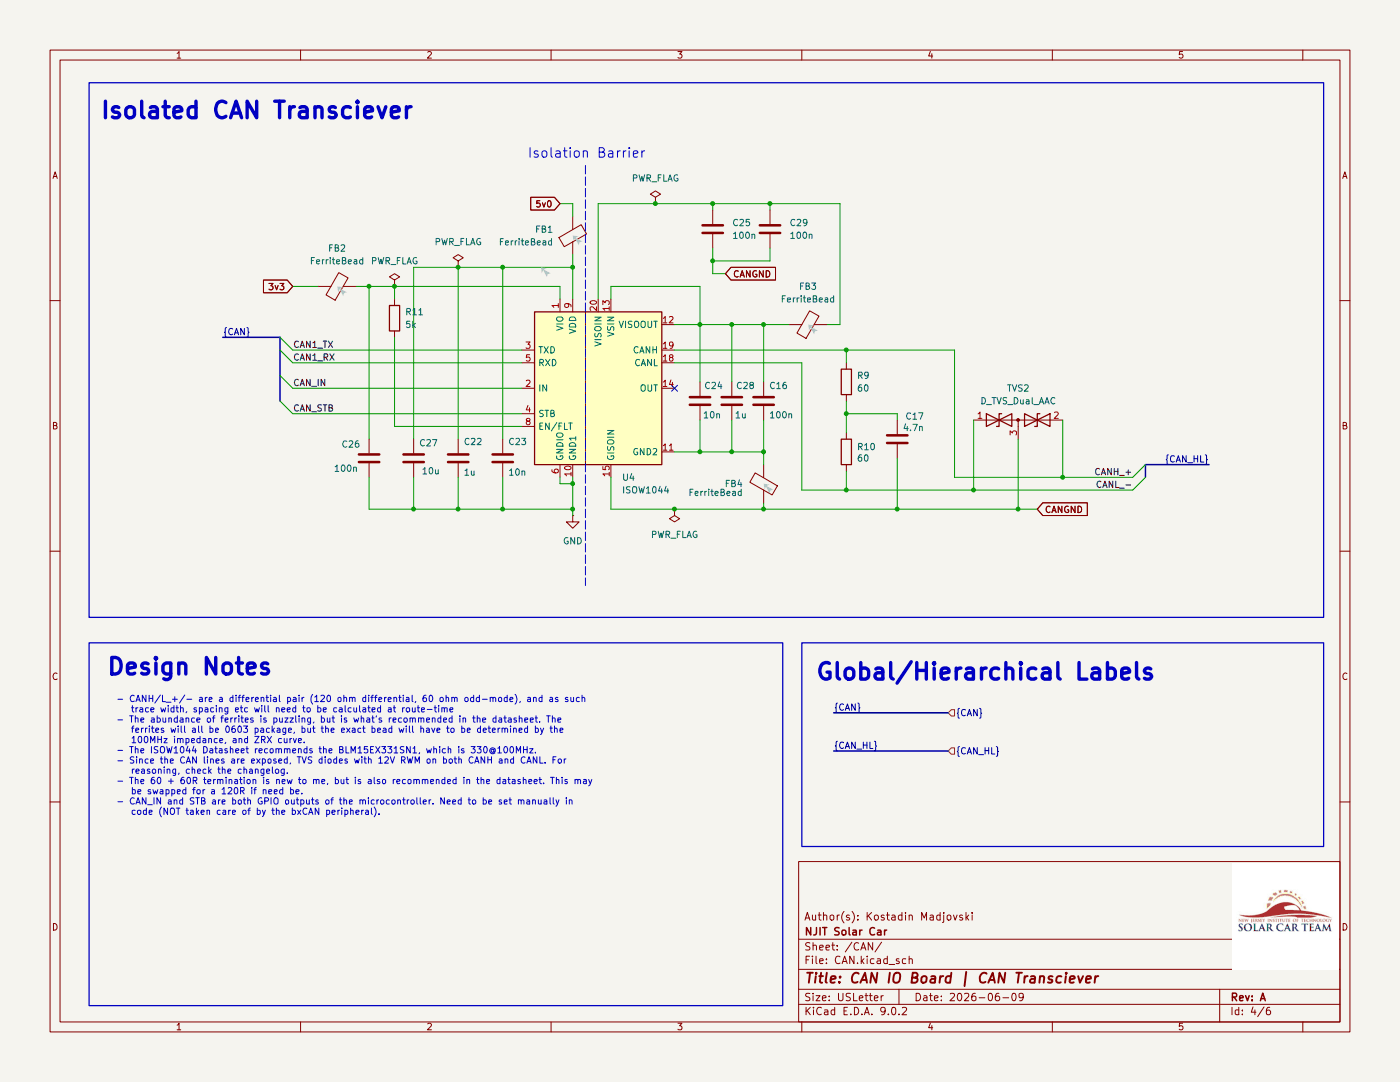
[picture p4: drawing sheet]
(kicad_sch
 (version 20250114)
 (generator "eeschema")
 (generator_version "9.0")
 (paper "USLetter")
 (title_block
  (title "CAN IO Board | CAN Transciever")
  (date "2026-06-09")
  (rev "A")
  (company "NJIT Solar Car")
  (comment 1 "Author(s): Kostadin Madjovski"))
 (lib_symbols
  (symbol "Device:C"
   (pin_numbers (hide yes))
   (pin_names
    (offset 0.254)) (exclude_from_sim no) (in_bom yes) (on_board yes)
   (property "Reference" "C" (at 0.635 2.54 0) (effects (font (size 1.27 1.27)) (justify left)))
   (property "Value" "C" (at 0.635 -2.54 0) (effects (font (size 1.27 1.27)) (justify left)))
   (property "Footprint" "" (at 0.9652 -3.81 0) (effects (font (size 1.27 1.27)) (hide yes)))
   (property "Datasheet" "~" (at 0 0 0) (effects (font (size 1.27 1.27)) (hide yes)))
   (property "Description" "Unpolarized capacitor" (at 0 0 0) (effects (font (size 1.27 1.27)) (hide yes)))
   (symbol "C_0_1"
    (polyline (pts (xy -2.032 0.762) (xy 2.032 0.762)) (stroke (width 0.508) (type default)) (fill (type none)))
    (polyline (pts (xy -2.032 -0.762) (xy 2.032 -0.762)) (stroke (width 0.508) (type default)) (fill (type none))))
   (symbol "C_1_1"
    (pin passive line (at 0 3.81 270) (length 2.794) (name "~" (effects (font (size 1.27 1.27)))) (number "1" (effects (font (size 1.27 1.27)))))
    (pin passive line (at 0 -3.81 90) (length 2.794) (name "~" (effects (font (size 1.27 1.27)))) (number "2" (effects (font (size 1.27 1.27))))))
   (embedded_fonts no))
  (symbol "Device:D_TVS_Dual_AAC"
   (pin_names
    (offset 1.016) (hide yes)) (exclude_from_sim no) (in_bom yes) (on_board yes)
   (property "Reference" "D" (at 0 4.445 0) (effects (font (size 1.27 1.27))))
   (property "Value" "D_TVS_Dual_AAC" (at 0 2.54 0) (effects (font (size 1.27 1.27))))
   (property "Footprint" "" (at -3.81 0 0) (effects (font (size 1.27 1.27)) (hide yes)))
   (property "Datasheet" "~" (at -3.81 0 0) (effects (font (size 1.27 1.27)) (hide yes)))
   (property "Description" "Bidirectional dual transient-voltage-suppression diode, center on pin 3" (at 0 0 0) (effects (font (size 1.27 1.27)) (hide yes)))
   (symbol "D_TVS_Dual_AAC_0_0"
    (polyline (pts (xy 0 -1.27) (xy 0 0)) (stroke (width 0) (type default)) (fill (type none))))
   (symbol "D_TVS_Dual_AAC_0_1"
    (polyline (pts (xy -6.35 1.27) (xy -1.27 -1.27) (xy -1.27 1.27) (xy -6.35 -1.27) (xy -6.35 1.27)) (stroke (width 0.254) (type default)) (fill (type none)))
    (polyline (pts (xy -6.35 0) (xy 6.35 0)) (stroke (width 0) (type default)) (fill (type none)))
    (polyline (pts (xy -3.302 1.27) (xy -3.81 1.27) (xy -3.81 -1.27) (xy -4.318 -1.27)) (stroke (width 0.254) (type default)) (fill (type none)))
    (circle (center 0 0) (radius 0.254) (stroke (width 0) (type default)) (fill (type outline)))
    (polyline (pts (xy 4.318 1.27) (xy 3.81 1.27) (xy 3.81 -1.27) (xy 3.302 -1.27)) (stroke (width 0.254) (type default)) (fill (type none)))
    (polyline (pts (xy 6.35 1.27) (xy 1.27 -1.27) (xy 1.27 1.27) (xy 6.35 -1.27) (xy 6.35 1.27)) (stroke (width 0.254) (type default)) (fill (type none))))
   (symbol "D_TVS_Dual_AAC_1_1"
    (pin passive line (at -8.89 0 0) (length 2.54) (name "A1" (effects (font (size 1.27 1.27)))) (number "1" (effects (font (size 1.27 1.27)))))
    (pin passive line (at 0 -3.81 90) (length 2.54) (name "common" (effects (font (size 1.27 1.27)))) (number "3" (effects (font (size 1.27 1.27)))))
    (pin passive line (at 8.89 0 180) (length 2.54) (name "A2" (effects (font (size 1.27 1.27)))) (number "2" (effects (font (size 1.27 1.27))))))
   (embedded_fonts no))
  (symbol "Device:FerriteBead"
   (pin_numbers (hide yes))
   (pin_names
    (offset 0)) (exclude_from_sim no) (in_bom yes) (on_board yes)
   (property "Reference" "FB" (at -3.81 0.635 90) (effects (font (size 1.27 1.27))))
   (property "Value" "FerriteBead" (at 3.81 0 90) (effects (font (size 1.27 1.27))))
   (property "Footprint" "" (at -1.778 0 90) (effects (font (size 1.27 1.27)) (hide yes)))
   (property "Datasheet" "~" (at 0 0 0) (effects (font (size 1.27 1.27)) (hide yes)))
   (property "Description" "Ferrite bead" (at 0 0 0) (effects (font (size 1.27 1.27)) (hide yes)))
   (symbol "FerriteBead_0_1"
    (polyline (pts (xy -2.7686 0.4064) (xy -1.7018 2.2606) (xy 2.7686 -0.3048) (xy 1.6764 -2.159) (xy -2.7686 0.4064)) (stroke (width 0) (type default)) (fill (type none)))
    (polyline (pts (xy 0 1.27) (xy 0 1.2954)) (stroke (width 0) (type default)) (fill (type none)))
    (polyline (pts (xy 0 -1.27) (xy 0 -1.2192)) (stroke (width 0) (type default)) (fill (type none))))
   (symbol "FerriteBead_1_1"
    (pin passive line (at 0 3.81 270) (length 2.54) (name "~" (effects (font (size 1.27 1.27)))) (number "1" (effects (font (size 1.27 1.27)))))
    (pin passive line (at 0 -3.81 90) (length 2.54) (name "~" (effects (font (size 1.27 1.27)))) (number "2" (effects (font (size 1.27 1.27))))))
   (embedded_fonts no))
  (symbol "Device:R"
   (pin_numbers (hide yes))
   (pin_names
    (offset 0)) (exclude_from_sim no) (in_bom yes) (on_board yes)
   (property "Reference" "R" (at 2.032 0 90) (effects (font (size 1.27 1.27))))
   (property "Value" "R" (at 0 0 90) (effects (font (size 1.27 1.27))))
   (property "Footprint" "" (at -1.778 0 90) (effects (font (size 1.27 1.27)) (hide yes)))
   (property "Datasheet" "~" (at 0 0 0) (effects (font (size 1.27 1.27)) (hide yes)))
   (property "Description" "Resistor" (at 0 0 0) (effects (font (size 1.27 1.27)) (hide yes)))
   (symbol "R_0_1"
    (rectangle (start -1.016 -2.54) (end 1.016 2.54) (stroke (width 0.254) (type default)) (fill (type none))))
   (symbol "R_1_1"
    (pin passive line (at 0 3.81 270) (length 1.27) (name "~" (effects (font (size 1.27 1.27)))) (number "1" (effects (font (size 1.27 1.27)))))
    (pin passive line (at 0 -3.81 90) (length 1.27) (name "~" (effects (font (size 1.27 1.27)))) (number "2" (effects (font (size 1.27 1.27))))))
   (embedded_fonts no))
  (symbol "Interface_CAN_LIN:ISOW1044" (exclude_from_sim no) (in_bom yes) (on_board yes)
   (property "Reference" "U" (at -12.7 16.51 0) (effects (font (size 1.27 1.27))))
   (property "Value" "ISOW1044" (at 13.97 16.51 0) (effects (font (size 1.27 1.27))))
   (property "Footprint" "Package_SO:SOIC-20W_7.5x12.8mm_P1.27mm" (at 0 -29.21 0) (effects (font (size 1.27 1.27)) (hide yes)))
   (property "Datasheet" "https://www.ti.com/lit/ds/symlink/isow1044.pdf" (at 0 30.48 0) (effects (font (size 1.27 1.27)) (hide yes)))
   (property "Description" "Isolated CAN FD Transceiver, Integrated DC-DC Converter, 5Mbps, Reinforced Isolation,  SOIC-20W" (at 0 0 0) (effects (font (size 1.27 1.27)) (hide yes)))
   (symbol "ISOW1044_0_1"
    (rectangle (start -12.7 15.24) (end 12.7 -15.24) (stroke (width 0.254) (type default)) (fill (type background))))
   (symbol "ISOW1044_1_1"
    (polyline (pts (xy -2.54 15.24) (xy -2.54 -15.24)) (stroke (width 0) (type dash)) (fill (type none)))
    (pin input line (at -15.24 7.62 0) (length 2.54) (name "TXD" (effects (font (size 1.27 1.27)))) (number "3" (effects (font (size 1.27 1.27)))))
    (pin output line (at -15.24 5.08 0) (length 2.54) (name "RXD" (effects (font (size 1.27 1.27)))) (number "5" (effects (font (size 1.27 1.27)))))
    (pin input line (at -15.24 0 0) (length 2.54) (name "IN" (effects (font (size 1.27 1.27)))) (number "2" (effects (font (size 1.27 1.27)))))
    (pin input line (at -15.24 -5.08 0) (length 2.54) (name "STB" (effects (font (size 1.27 1.27)))) (number "4" (effects (font (size 1.27 1.27)))))
    (pin input line (at -15.24 -7.62 0) (length 2.54) (name "EN/FLT" (effects (font (size 1.27 1.27)))) (number "8" (effects (font (size 1.27 1.27)))))
    (pin no_connect line (at -12.7 -10.16 0) (length 2.54) (hide yes) (name "NC" (effects (font (size 1.27 1.27)))) (number "7" (effects (font (size 1.27 1.27)))))
    (pin power_in line (at -7.62 17.78 270) (length 2.54) (name "VIO" (effects (font (size 1.27 1.27)))) (number "1" (effects (font (size 1.27 1.27)))))
    (pin power_in line (at -7.62 -17.78 90) (length 2.54) (name "GNDIO" (effects (font (size 1.27 1.27)))) (number "6" (effects (font (size 1.27 1.27)))))
    (pin power_in line (at -5.08 17.78 270) (length 2.54) (name "VDD" (effects (font (size 1.27 1.27)))) (number "9" (effects (font (size 1.27 1.27)))))
    (pin power_in line (at -5.08 -17.78 90) (length 2.54) (name "GND1" (effects (font (size 1.27 1.27)))) (number "10" (effects (font (size 1.27 1.27)))))
    (pin power_in line (at 0 17.78 270) (length 2.54) (name "VISOIN" (effects (font (size 1.27 1.27)))) (number "20" (effects (font (size 1.27 1.27)))))
    (pin power_in line (at 2.54 17.78 270) (length 2.54) (name "VSIN" (effects (font (size 1.27 1.27)))) (number "13" (effects (font (size 1.27 1.27)))))
    (pin power_in line (at 2.54 -17.78 90) (length 2.54) (name "GISOIN" (effects (font (size 1.27 1.27)))) (number "15" (effects (font (size 1.27 1.27)))))
    (pin passive line (at 2.54 -17.78 90) (length 2.54) (hide yes) (name "GISOIN" (effects (font (size 1.27 1.27)))) (number "16" (effects (font (size 1.27 1.27)))))
    (pin passive line (at 2.54 -17.78 90) (length 2.54) (hide yes) (name "GISOIN" (effects (font (size 1.27 1.27)))) (number "17" (effects (font (size 1.27 1.27)))))
    (pin power_out line (at 15.24 12.7 180) (length 2.54) (name "VISOOUT" (effects (font (size 1.27 1.27)))) (number "12" (effects (font (size 1.27 1.27)))))
    (pin bidirectional line (at 15.24 7.62 180) (length 2.54) (name "CANH" (effects (font (size 1.27 1.27)))) (number "19" (effects (font (size 1.27 1.27)))))
    (pin bidirectional line (at 15.24 5.08 180) (length 2.54) (name "CANL" (effects (font (size 1.27 1.27)))) (number "18" (effects (font (size 1.27 1.27)))))
    (pin output line (at 15.24 0 180) (length 2.54) (name "OUT" (effects (font (size 1.27 1.27)))) (number "14" (effects (font (size 1.27 1.27)))))
    (pin power_out line (at 15.24 -12.7 180) (length 2.54) (name "GND2" (effects (font (size 1.27 1.27)))) (number "11" (effects (font (size 1.27 1.27))))))
   (embedded_fonts no))
  (symbol "power:GND"
   (power)
   (pin_numbers (hide yes))
   (pin_names
    (offset 0) (hide yes)) (exclude_from_sim no) (in_bom yes) (on_board yes)
   (property "Reference" "#PWR" (at 0 -6.35 0) (effects (font (size 1.27 1.27)) (hide yes)))
   (property "Value" "GND" (at 0 -3.81 0) (effects (font (size 1.27 1.27))))
   (property "Footprint" "" (at 0 0 0) (effects (font (size 1.27 1.27)) (hide yes)))
   (property "Datasheet" "" (at 0 0 0) (effects (font (size 1.27 1.27)) (hide yes)))
   (property "Description" "Power symbol creates a global label with name \"GND\" , ground" (at 0 0 0) (effects (font (size 1.27 1.27)) (hide yes)))
   (symbol "GND_0_1"
    (polyline (pts (xy 0 0) (xy 0 -1.27) (xy 1.27 -1.27) (xy 0 -2.54) (xy -1.27 -1.27) (xy 0 -1.27)) (stroke (width 0) (type default)) (fill (type none))))
   (symbol "GND_1_1"
    (pin power_in line (at 0 0 270) (length 0) (name "~" (effects (font (size 1.27 1.27)))) (number "1" (effects (font (size 1.27 1.27))))))
   (embedded_fonts no))
  (symbol "power:PWR_FLAG"
   (power)
   (pin_numbers (hide yes))
   (pin_names
    (offset 0) (hide yes)) (exclude_from_sim no) (in_bom yes) (on_board yes)
   (property "Reference" "#FLG" (at 0 1.905 0) (effects (font (size 1.27 1.27)) (hide yes)))
   (property "Value" "PWR_FLAG" (at 0 3.81 0) (effects (font (size 1.27 1.27))))
   (property "Footprint" "" (at 0 0 0) (effects (font (size 1.27 1.27)) (hide yes)))
   (property "Datasheet" "~" (at 0 0 0) (effects (font (size 1.27 1.27)) (hide yes)))
   (property "Description" "Special symbol for telling ERC where power comes from" (at 0 0 0) (effects (font (size 1.27 1.27)) (hide yes)))
   (symbol "PWR_FLAG_0_0"
    (pin power_out line (at 0 0 90) (length 0) (name "~" (effects (font (size 1.27 1.27)))) (number "1" (effects (font (size 1.27 1.27))))))
   (symbol "PWR_FLAG_0_1"
    (polyline (pts (xy 0 0) (xy 0 1.27) (xy -1.016 1.905) (xy 0 2.54) (xy 1.016 1.905) (xy 0 1.27)) (stroke (width 0) (type default)) (fill (type none))))
   (embedded_fonts no)))
 (rectangle
  (start 17.78 16.51)
  (end 264.16 123.19)
  (stroke (width 0.254) (type solid))
  (fill (type none)))
 (rectangle
  (start 17.78 128.27)
  (end 156.21 200.66)
  (stroke (width 0.254) (type solid))
  (fill (type none)))
 (rectangle
  (start 160.02 128.27)
  (end 264.16 168.91)
  (stroke (width 0.254) (type solid))
  (fill (type none)))
 (text "- CANH/L_+/- are a differential pair (120 ohm differential, 60 ohm odd-mode), and as such\n   trace width, spacing etc will need to be calculated at route-time\n- The abundance of ferrites is puzzling, but is what's recommended in the datasheet. The\n   ferrites will all be 0603 package, but the exact bead will have to be determined by the\n   100MHz impedance, and ZRX curve.\n- The ISOW1044 Datasheet recommends the BLM15EX331SN1, which is 330@100MHz.\n- Since the CAN lines are exposed, TVS diodes with 12V RWM on both CANH and CANL. For\n   reasoning, check the changelog.\n- The 60 + 60R termination is new to me, but is also recommended in the datasheet. This may\n   be swapped for a 120R if need be.\n- CAN_IN and STB are both GPIO outputs of the microcontroller. Need to be set manually in\n   code (NOT taken care of by the bxCAN peripheral)."
  (exclude_from_sim no)
  (at 23.114 138.938 0)
  (effects (font (size 1.27 1.27)) (justify left top)))
 (text "Design Notes"
  (exclude_from_sim no)
  (at 21.082 131.318 0)
  (effects (font (size 3.302 3.302) (thickness 0.6604)
    (bold yes)) (justify left top)))
 (text "Isolated CAN Transciever"
  (exclude_from_sim no)
  (at 19.812 20.32 0)
  (effects (font (size 3.302 3.302) (thickness 0.6604)
    (bold yes)) (justify left top)))
 (text "Global/Hierarchical Labels"
  (exclude_from_sim no)
  (at 162.56 132.334 0)
  (effects (font (size 3.302 3.302) (thickness 0.6604)
    (bold yes)) (justify left top)))
 (text "Isolation Barrier"
  (exclude_from_sim no)
  (at 117.094 30.734 0)
  (effects (font (size 1.905 1.905))))
 (junction
  (at 139.7 64.77)
  (diameter 0)
  (color 0 0 0 0))
 (junction
  (at 152.4 90.17)
  (diameter 0)
  (color 0 0 0 0))
 (junction
  (at 168.91 69.85)
  (diameter 0)
  (color 0 0 0 0))
 (junction
  (at 146.05 90.17)
  (diameter 0)
  (color 0 0 0 0))
 (junction
  (at 73.66 57.15)
  (diameter 0)
  (color 0 0 0 0))
 (junction
  (at 142.24 40.64)
  (diameter 0)
  (color 0 0 0 0))
 (junction
  (at 134.62 101.6)
  (diameter 0)
  (color 0 0 0 0))
 (junction
  (at 78.74 57.15)
  (diameter 0)
  (color 0 0 0 0))
 (junction
  (at 100.33 53.34)
  (diameter 0)
  (color 0 0 0 0))
 (junction
  (at 139.7 90.17)
  (diameter 0)
  (color 0 0 0 0))
 (junction
  (at 114.3 53.34)
  (diameter 0)
  (color 0 0 0 0))
 (junction
  (at 179.07 101.6)
  (diameter 0)
  (color 0 0 0 0))
 (junction
  (at 114.3 96.52)
  (diameter 0)
  (color 0 0 0 0))
 (junction
  (at 194.31 97.79)
  (diameter 0)
  (color 0 0 0 0))
 (junction
  (at 152.4 101.6)
  (diameter 0)
  (color 0 0 0 0))
 (junction
  (at 203.2 101.6)
  (diameter 0)
  (color 0 0 0 0))
 (junction
  (at 100.33 101.6)
  (diameter 0)
  (color 0 0 0 0))
 (junction
  (at 153.67 40.64)
  (diameter 0)
  (color 0 0 0 0))
 (junction
  (at 91.44 53.34)
  (diameter 0)
  (color 0 0 0 0))
 (junction
  (at 168.91 82.55)
  (diameter 0)
  (color 0 0 0 0))
 (junction
  (at 82.55 101.6)
  (diameter 0)
  (color 0 0 0 0))
 (junction
  (at 146.05 64.77)
  (diameter 0)
  (color 0 0 0 0))
 (junction
  (at 152.4 64.77)
  (diameter 0)
  (color 0 0 0 0))
 (junction
  (at 130.81 40.64)
  (diameter 0)
  (color 0 0 0 0))
 (junction
  (at 114.3 101.6)
  (diameter 0)
  (color 0 0 0 0))
 (junction
  (at 91.44 101.6)
  (diameter 0)
  (color 0 0 0 0))
 (junction
  (at 142.24 52.07)
  (diameter 0)
  (color 0 0 0 0))
 (junction
  (at 212.09 95.25)
  (diameter 0)
  (color 0 0 0 0))
 (junction
  (at 168.91 97.79)
  (diameter 0)
  (color 0 0 0 0))
 (no_connect
  (at 134.62 77.47))
 (bus_entry
  (at 58.42 72.39)
  (size -2.54 -2.54)
  (stroke (width 0) (type default)))
 (bus_entry
  (at 58.42 82.55)
  (size -2.54 -2.54)
  (stroke (width 0) (type default)))
 (bus_entry
  (at 226.06 97.79)
  (size 2.54 -2.54)
  (stroke (width 0) (type default)))
 (bus_entry
  (at 58.42 69.85)
  (size -2.54 -2.54)
  (stroke (width 0) (type default)))
 (bus_entry
  (at 226.06 95.25)
  (size 2.54 -2.54)
  (stroke (width 0) (type default)))
 (bus_entry
  (at 58.42 77.47)
  (size -2.54 -2.54)
  (stroke (width 0) (type default)))
 (wire
  (pts (xy 160.02 97.79) (xy 168.91 97.79))
  (stroke (width 0) (type default)))
 (wire
  (pts (xy 114.3 50.8) (xy 114.3 53.34))
  (stroke (width 0) (type default)))
 (wire
  (pts (xy 100.33 53.34) (xy 114.3 53.34))
  (stroke (width 0) (type default)))
 (wire
  (pts (xy 114.3 40.64) (xy 114.3 43.18))
  (stroke (width 0) (type default)))
 (wire
  (pts (xy 91.44 53.34) (xy 82.55 53.34))
  (stroke (width 0) (type default)))
 (wire
  (pts (xy 121.92 95.25) (xy 121.92 101.6))
  (stroke (width 0) (type default)))
 (wire
  (pts (xy 165.1 64.77) (xy 167.64 64.77))
  (stroke (width 0) (type default)))
 (wire
  (pts (xy 78.74 57.15) (xy 78.74 59.69))
  (stroke (width 0) (type default)))
 (wire
  (pts (xy 100.33 101.6) (xy 114.3 101.6))
  (stroke (width 0) (type default)))
 (wire
  (pts (xy 167.64 64.77) (xy 167.64 40.64))
  (stroke (width 0) (type default)))
 (polyline
  (pts (xy 116.84 33.02) (xy 116.84 116.84))
  (stroke (width 0) (type dash)))
 (wire
  (pts (xy 58.42 82.55) (xy 104.14 82.55))
  (stroke (width 0) (type default)))
 (wire
  (pts (xy 104.14 69.85) (xy 58.42 69.85))
  (stroke (width 0) (type default)))
 (wire
  (pts (xy 152.4 83.82) (xy 152.4 90.17))
  (stroke (width 0) (type default)))
 (wire
  (pts (xy 100.33 95.25) (xy 100.33 101.6))
  (stroke (width 0) (type default)))
 (wire
  (pts (xy 111.76 57.15) (xy 111.76 59.69))
  (stroke (width 0) (type default)))
 (wire
  (pts (xy 146.05 64.77) (xy 146.05 76.2))
  (stroke (width 0) (type default)))
 (bus
  (pts (xy 228.6 92.71) (xy 241.3 92.71))
  (stroke (width 0) (type default)))
 (wire
  (pts (xy 73.66 87.63) (xy 73.66 57.15))
  (stroke (width 0) (type default)))
 (wire
  (pts (xy 82.55 53.34) (xy 82.55 87.63))
  (stroke (width 0) (type default)))
 (wire
  (pts (xy 168.91 97.79) (xy 194.31 97.79))
  (stroke (width 0) (type default)))
 (wire
  (pts (xy 91.44 95.25) (xy 91.44 101.6))
  (stroke (width 0) (type default)))
 (wire
  (pts (xy 114.3 101.6) (xy 114.3 102.87))
  (stroke (width 0) (type default)))
 (wire
  (pts (xy 111.76 40.64) (xy 114.3 40.64))
  (stroke (width 0) (type default)))
 (wire
  (pts (xy 142.24 54.61) (xy 144.78 54.61))
  (stroke (width 0) (type default)))
 (wire
  (pts (xy 146.05 83.82) (xy 146.05 90.17))
  (stroke (width 0) (type default)))
 (wire
  (pts (xy 130.81 40.64) (xy 142.24 40.64))
  (stroke (width 0) (type default)))
 (wire
  (pts (xy 152.4 90.17) (xy 152.4 92.71))
  (stroke (width 0) (type default)))
 (wire
  (pts (xy 160.02 72.39) (xy 160.02 97.79))
  (stroke (width 0) (type default)))
 (wire
  (pts (xy 58.42 77.47) (xy 104.14 77.47))
  (stroke (width 0) (type default)))
 (wire
  (pts (xy 179.07 101.6) (xy 203.2 101.6))
  (stroke (width 0) (type default)))
 (wire
  (pts (xy 152.4 101.6) (xy 179.07 101.6))
  (stroke (width 0) (type default)))
 (wire
  (pts (xy 100.33 53.34) (xy 91.44 53.34))
  (stroke (width 0) (type default)))
 (wire
  (pts (xy 73.66 57.15) (xy 78.74 57.15))
  (stroke (width 0) (type default)))
 (wire
  (pts (xy 73.66 101.6) (xy 82.55 101.6))
  (stroke (width 0) (type default)))
 (wire
  (pts (xy 179.07 82.55) (xy 179.07 83.82))
  (stroke (width 0) (type default)))
 (bus
  (pts (xy 55.88 74.93) (xy 55.88 80.01))
  (stroke (width 0) (type default)))
 (wire
  (pts (xy 121.92 57.15) (xy 139.7 57.15))
  (stroke (width 0) (type default)))
 (wire
  (pts (xy 78.74 57.15) (xy 111.76 57.15))
  (stroke (width 0) (type default)))
 (wire
  (pts (xy 139.7 57.15) (xy 139.7 64.77))
  (stroke (width 0) (type default)))
 (wire
  (pts (xy 139.7 83.82) (xy 139.7 90.17))
  (stroke (width 0) (type default)))
 (wire
  (pts (xy 58.42 57.15) (xy 63.5 57.15))
  (stroke (width 0) (type default)))
 (wire
  (pts (xy 212.09 83.82) (xy 212.09 95.25))
  (stroke (width 0) (type default)))
 (wire
  (pts (xy 134.62 69.85) (xy 168.91 69.85))
  (stroke (width 0) (type default)))
 (wire
  (pts (xy 168.91 80.01) (xy 168.91 82.55))
  (stroke (width 0) (type default)))
 (wire
  (pts (xy 71.12 57.15) (xy 73.66 57.15))
  (stroke (width 0) (type default)))
 (bus
  (pts (xy 228.6 95.25) (xy 228.6 92.71))
  (stroke (width 0) (type default)))
 (wire
  (pts (xy 58.42 72.39) (xy 104.14 72.39))
  (stroke (width 0) (type default)))
 (wire
  (pts (xy 73.66 95.25) (xy 73.66 101.6))
  (stroke (width 0) (type default)))
 (wire
  (pts (xy 153.67 40.64) (xy 153.67 41.91))
  (stroke (width 0) (type default)))
 (wire
  (pts (xy 146.05 90.17) (xy 152.4 90.17))
  (stroke (width 0) (type default)))
 (wire
  (pts (xy 212.09 95.25) (xy 226.06 95.25))
  (stroke (width 0) (type default)))
 (wire
  (pts (xy 203.2 101.6) (xy 207.01 101.6))
  (stroke (width 0) (type default)))
 (wire
  (pts (xy 82.55 101.6) (xy 91.44 101.6))
  (stroke (width 0) (type default)))
 (wire
  (pts (xy 114.3 53.34) (xy 114.3 59.69))
  (stroke (width 0) (type default)))
 (wire
  (pts (xy 91.44 53.34) (xy 91.44 87.63))
  (stroke (width 0) (type default)))
 (wire
  (pts (xy 190.5 69.85) (xy 190.5 95.25))
  (stroke (width 0) (type default)))
 (wire
  (pts (xy 167.64 40.64) (xy 153.67 40.64))
  (stroke (width 0) (type default)))
 (bus
  (pts (xy 44.45 67.31) (xy 55.88 67.31))
  (stroke (width 0) (type default)))
 (wire
  (pts (xy 190.5 95.25) (xy 212.09 95.25))
  (stroke (width 0) (type default)))
 (wire
  (pts (xy 114.3 96.52) (xy 114.3 101.6))
  (stroke (width 0) (type default)))
 (wire
  (pts (xy 142.24 49.53) (xy 142.24 52.07))
  (stroke (width 0) (type default)))
 (wire
  (pts (xy 119.38 59.69) (xy 119.38 40.64))
  (stroke (width 0) (type default)))
 (bus
  (pts (xy 55.88 69.85) (xy 55.88 74.93))
  (stroke (width 0) (type default)))
 (wire
  (pts (xy 142.24 52.07) (xy 153.67 52.07))
  (stroke (width 0) (type default)))
 (wire
  (pts (xy 134.62 101.6) (xy 152.4 101.6))
  (stroke (width 0) (type default)))
 (bus
  (pts (xy 166.37 142.24) (xy 189.23 142.24))
  (stroke (width 0) (type default)))
 (wire
  (pts (xy 203.2 87.63) (xy 203.2 101.6))
  (stroke (width 0) (type default)))
 (wire
  (pts (xy 168.91 86.36) (xy 168.91 82.55))
  (stroke (width 0) (type default)))
 (wire
  (pts (xy 168.91 97.79) (xy 168.91 93.98))
  (stroke (width 0) (type default)))
 (wire
  (pts (xy 114.3 96.52) (xy 111.76 96.52))
  (stroke (width 0) (type default)))
 (wire
  (pts (xy 146.05 90.17) (xy 139.7 90.17))
  (stroke (width 0) (type default)))
 (wire
  (pts (xy 82.55 95.25) (xy 82.55 101.6))
  (stroke (width 0) (type default)))
 (wire
  (pts (xy 153.67 52.07) (xy 153.67 49.53))
  (stroke (width 0) (type default)))
 (wire
  (pts (xy 139.7 64.77) (xy 139.7 76.2))
  (stroke (width 0) (type default)))
 (wire
  (pts (xy 168.91 69.85) (xy 190.5 69.85))
  (stroke (width 0) (type default)))
 (wire
  (pts (xy 179.07 91.44) (xy 179.07 101.6))
  (stroke (width 0) (type default)))
 (wire
  (pts (xy 194.31 83.82) (xy 194.31 97.79))
  (stroke (width 0) (type default)))
 (wire
  (pts (xy 119.38 40.64) (xy 130.81 40.64))
  (stroke (width 0) (type default)))
 (bus
  (pts (xy 166.37 149.86) (xy 189.23 149.86))
  (stroke (width 0) (type default)))
 (wire
  (pts (xy 142.24 41.91) (xy 142.24 40.64))
  (stroke (width 0) (type default)))
 (wire
  (pts (xy 114.3 95.25) (xy 114.3 96.52))
  (stroke (width 0) (type default)))
 (wire
  (pts (xy 139.7 64.77) (xy 146.05 64.77))
  (stroke (width 0) (type default)))
 (wire
  (pts (xy 111.76 96.52) (xy 111.76 95.25))
  (stroke (width 0) (type default)))
 (wire
  (pts (xy 134.62 64.77) (xy 139.7 64.77))
  (stroke (width 0) (type default)))
 (wire
  (pts (xy 142.24 52.07) (xy 142.24 54.61))
  (stroke (width 0) (type default)))
 (bus
  (pts (xy 55.88 69.85) (xy 55.88 67.31))
  (stroke (width 0) (type default)))
 (wire
  (pts (xy 121.92 101.6) (xy 134.62 101.6))
  (stroke (width 0) (type default)))
 (wire
  (pts (xy 194.31 97.79) (xy 226.06 97.79))
  (stroke (width 0) (type default)))
 (wire
  (pts (xy 78.74 67.31) (xy 78.74 85.09))
  (stroke (width 0) (type default)))
 (wire
  (pts (xy 121.92 59.69) (xy 121.92 57.15))
  (stroke (width 0) (type default)))
 (wire
  (pts (xy 168.91 82.55) (xy 179.07 82.55))
  (stroke (width 0) (type default)))
 (wire
  (pts (xy 152.4 64.77) (xy 157.48 64.77))
  (stroke (width 0) (type default)))
 (wire
  (pts (xy 91.44 101.6) (xy 100.33 101.6))
  (stroke (width 0) (type default)))
 (wire
  (pts (xy 134.62 90.17) (xy 139.7 90.17))
  (stroke (width 0) (type default)))
 (wire
  (pts (xy 134.62 72.39) (xy 160.02 72.39))
  (stroke (width 0) (type default)))
 (wire
  (pts (xy 142.24 40.64) (xy 153.67 40.64))
  (stroke (width 0) (type default)))
 (wire
  (pts (xy 100.33 53.34) (xy 100.33 87.63))
  (stroke (width 0) (type default)))
 (wire
  (pts (xy 168.91 69.85) (xy 168.91 72.39))
  (stroke (width 0) (type default)))
 (wire
  (pts (xy 152.4 64.77) (xy 152.4 76.2))
  (stroke (width 0) (type default)))
 (wire
  (pts (xy 78.74 85.09) (xy 104.14 85.09))
  (stroke (width 0) (type default)))
 (wire
  (pts (xy 146.05 64.77) (xy 152.4 64.77))
  (stroke (width 0) (type default)))
 (wire
  (pts (xy 152.4 100.33) (xy 152.4 101.6))
  (stroke (width 0) (type default)))
 (image
  (at 256.54 182.88)
  (scale 0.646246)
  (data))
 (label "CAN_STB"
  (at 58.42 82.55 0)
  (effects (font (size 1.27 1.27)) (justify left bottom)))
 (label "CAN1_TX"
  (at 58.42 69.85 0)
  (effects (font (size 1.27 1.27)) (justify left bottom)))
 (label "{CAN_HL}"
  (at 241.3 92.71 180)
  (effects (font (size 1.27 1.27)) (justify right bottom)))
 (label "{CAN}"
  (at 44.45 67.31 0)
  (effects (font (size 1.27 1.27)) (justify left bottom)))
 (label "{CAN_HL}"
  (at 166.37 149.86 0)
  (effects (font (size 1.27 1.27)) (justify left bottom)))
 (label "CAN_IN"
  (at 58.42 77.47 0)
  (effects (font (size 1.27 1.27)) (justify left bottom)))
 (label "CAN1_RX"
  (at 58.42 72.39 0)
  (effects (font (size 1.27 1.27)) (justify left bottom)))
 (label "CANH_+"
  (at 226.06 95.25 180)
  (effects (font (size 1.27 1.27)) (justify right bottom)))
 (label "CANL_-"
  (at 226.06 97.79 180)
  (effects (font (size 1.27 1.27)) (justify right bottom)))
 (label "{CAN}"
  (at 166.37 142.24 0)
  (effects (font (size 1.27 1.27)) (justify left bottom)))
 (global_label "CANGND"
  (shape input)
  (at 144.78 54.61 0)
  (fields_autoplaced yes)
  (effects (font (size 1.27 1.27)) (justify left))
  (property "Intersheetrefs" "${INTERSHEET_REFS}" (at 155.3248 54.61 0) (effects (font (size 1.27 1.27)) (justify left) (hide yes))))
 (global_label "5v0"
  (shape input)
  (at 111.76 40.64 180)
  (fields_autoplaced yes)
  (effects (font (size 1.27 1.27)) (justify right))
  (property "Intersheetrefs" "${INTERSHEET_REFS}" (at 105.3882 40.64 0) (effects (font (size 1.27 1.27)) (justify right) (hide yes))))
 (global_label "3v3"
  (shape input)
  (at 58.42 57.15 180)
  (fields_autoplaced yes)
  (effects (font (size 1.27 1.27)) (justify right))
  (property "Intersheetrefs" "${INTERSHEET_REFS}" (at 52.0482 57.15 0) (effects (font (size 1.27 1.27)) (justify right) (hide yes))))
 (global_label "CANGND"
  (shape input)
  (at 207.01 101.6 0)
  (fields_autoplaced yes)
  (effects (font (size 1.27 1.27)) (justify left))
  (property "Intersheetrefs" "${INTERSHEET_REFS}" (at 217.5548 101.6 0) (effects (font (size 1.27 1.27)) (justify left) (hide yes))))
 (hierarchical_label "{CAN_HL}"
  (shape input)
  (at 189.23 149.86 0)
  (effects (font (size 1.27 1.27)) (justify left)))
 (hierarchical_label "{CAN}"
  (shape input)
  (at 189.23 142.24 0)
  (effects (font (size 1.27 1.27)) (justify left)))
 (symbol
  (lib_id "power:PWR_FLAG")
  (at 91.44 53.34 0)
  (unit 1)
  (exclude_from_sim no)
  (in_bom yes)
  (on_board yes)
  (dnp no)
  (fields_autoplaced yes)
  (property "Reference" "#FLG05" (at 91.44 51.435 0) (effects (font (size 1.27 1.27)) (hide yes)))
  (property "Value" "PWR_FLAG" (at 91.44 48.26 0) (effects (font (size 1.27 1.27))))
  (property "Footprint" "" (at 91.44 53.34 0) (effects (font (size 1.27 1.27)) (hide yes)))
  (property "Datasheet" "~" (at 91.44 53.34 0) (effects (font (size 1.27 1.27)) (hide yes)))
  (property "Description" "Special symbol for telling ERC where power comes from" (at 91.44 53.34 0) (effects (font (size 1.27 1.27)) (hide yes)))
  (pin "1"))
 (symbol
  (lib_id "Device:C")
  (at 146.05 80.01 0)
  (unit 1)
  (exclude_from_sim no)
  (in_bom yes)
  (on_board yes)
  (dnp no)
  (property "Reference" "C28" (at 146.812 76.962 0) (effects (font (size 1.27 1.27)) (justify left)))
  (property "Value" "1u" (at 146.558 82.804 0) (effects (font (size 1.27 1.27)) (justify left)))
  (property "Footprint" "" (at 147.0152 83.82 0) (effects (font (size 1.27 1.27)) (hide yes)))
  (property "Datasheet" "~" (at 146.05 80.01 0) (effects (font (size 1.27 1.27)) (hide yes)))
  (property "Description" "Unpolarized capacitor" (at 146.05 80.01 0) (effects (font (size 1.27 1.27)) (hide yes)))
  (pin "1")
  (pin "2"))
 (symbol
  (lib_id "Device:R")
  (at 78.74 63.5 0)
  (unit 1)
  (exclude_from_sim no)
  (in_bom yes)
  (on_board yes)
  (dnp no)
  (property "Reference" "R11" (at 80.772 62.23 0) (effects (font (size 1.27 1.27)) (justify left)))
  (property "Value" "5k" (at 80.772 64.77 0) (effects (font (size 1.27 1.27)) (justify left)))
  (property "Footprint" "" (at 76.962 63.5 90) (effects (font (size 1.27 1.27)) (hide yes)))
  (property "Datasheet" "~" (at 78.74 63.5 0) (effects (font (size 1.27 1.27)) (hide yes)))
  (property "Description" "Resistor" (at 78.74 63.5 0) (effects (font (size 1.27 1.27)) (hide yes)))
  (pin "1")
  (pin "2"))
 (symbol
  (lib_id "Device:C")
  (at 91.44 91.44 0)
  (unit 1)
  (exclude_from_sim no)
  (in_bom yes)
  (on_board yes)
  (dnp no)
  (property "Reference" "C22" (at 92.456 88.138 0) (effects (font (size 1.27 1.27)) (justify left)))
  (property "Value" "1u" (at 92.456 94.234 0) (effects (font (size 1.27 1.27)) (justify left)))
  (property "Footprint" "" (at 92.4052 95.25 0) (effects (font (size 1.27 1.27)) (hide yes)))
  (property "Datasheet" "~" (at 91.44 91.44 0) (effects (font (size 1.27 1.27)) (hide yes)))
  (property "Description" "Unpolarized capacitor" (at 91.44 91.44 0) (effects (font (size 1.27 1.27)) (hide yes)))
  (pin "1")
  (pin "2"))
 (symbol
  (lib_id "Device:FerriteBead")
  (at 67.31 57.15 90)
  (unit 1)
  (exclude_from_sim no)
  (in_bom yes)
  (on_board yes)
  (dnp no)
  (fields_autoplaced yes)
  (property "Reference" "FB2" (at 67.2592 49.53 90) (effects (font (size 1.27 1.27))))
  (property "Value" "FerriteBead" (at 67.2592 52.07 90) (effects (font (size 1.27 1.27))))
  (property "Footprint" "BLM15EX331SN1D:BEADC1005X55N" (at 67.31 58.928 90) (effects (font (size 1.27 1.27)) (hide yes)))
  (property "Datasheet" "~" (at 67.31 57.15 0) (effects (font (size 1.27 1.27)) (hide yes)))
  (property "Description" "Ferrite bead" (at 67.31 57.15 0) (effects (font (size 1.27 1.27)) (hide yes)))
  (pin "2")
  (pin "1"))
 (symbol
  (lib_id "Device:FerriteBead")
  (at 114.3 46.99 0)
  (mirror x)
  (unit 1)
  (exclude_from_sim no)
  (in_bom yes)
  (on_board yes)
  (dnp no)
  (property "Reference" "FB1" (at 110.49 45.7707 0) (effects (font (size 1.27 1.27)) (justify right)))
  (property "Value" "FerriteBead" (at 110.49 48.3107 0) (effects (font (size 1.27 1.27)) (justify right)))
  (property "Footprint" "BLM15EX331SN1D:BEADC1005X55N" (at 112.522 46.99 90) (effects (font (size 1.27 1.27)) (hide yes)))
  (property "Datasheet" "~" (at 114.3 46.99 0) (effects (font (size 1.27 1.27)) (hide yes)))
  (property "Description" "Ferrite bead" (at 114.3 46.99 0) (effects (font (size 1.27 1.27)) (hide yes)))
  (pin "2")
  (pin "1"))
 (symbol
  (lib_id "Device:FerriteBead")
  (at 161.29 64.77 90)
  (unit 1)
  (exclude_from_sim no)
  (in_bom yes)
  (on_board yes)
  (dnp no)
  (fields_autoplaced yes)
  (property "Reference" "FB3" (at 161.2392 57.15 90) (effects (font (size 1.27 1.27))))
  (property "Value" "FerriteBead" (at 161.2392 59.69 90) (effects (font (size 1.27 1.27))))
  (property "Footprint" "BLM15EX331SN1D:BEADC1005X55N" (at 161.29 66.548 90) (effects (font (size 1.27 1.27)) (hide yes)))
  (property "Datasheet" "~" (at 161.29 64.77 0) (effects (font (size 1.27 1.27)) (hide yes)))
  (property "Description" "Ferrite bead" (at 161.29 64.77 0) (effects (font (size 1.27 1.27)) (hide yes)))
  (pin "2")
  (pin "1"))
 (symbol
  (lib_id "Device:C")
  (at 139.7 80.01 0)
  (unit 1)
  (exclude_from_sim no)
  (in_bom yes)
  (on_board yes)
  (dnp no)
  (property "Reference" "C24" (at 140.462 76.962 0) (effects (font (size 1.27 1.27)) (justify left)))
  (property "Value" "10n" (at 140.208 82.804 0) (effects (font (size 1.27 1.27)) (justify left)))
  (property "Footprint" "" (at 140.6652 83.82 0) (effects (font (size 1.27 1.27)) (hide yes)))
  (property "Datasheet" "~" (at 139.7 80.01 0) (effects (font (size 1.27 1.27)) (hide yes)))
  (property "Description" "Unpolarized capacitor" (at 139.7 80.01 0) (effects (font (size 1.27 1.27)) (hide yes)))
  (pin "1")
  (pin "2"))
 (symbol
  (lib_id "Device:C")
  (at 152.4 80.01 0)
  (unit 1)
  (exclude_from_sim no)
  (in_bom yes)
  (on_board yes)
  (dnp no)
  (property "Reference" "C16" (at 153.416 76.962 0) (effects (font (size 1.27 1.27)) (justify left)))
  (property "Value" "100n" (at 153.416 82.804 0) (effects (font (size 1.27 1.27)) (justify left)))
  (property "Footprint" "" (at 153.3652 83.82 0) (effects (font (size 1.27 1.27)) (hide yes)))
  (property "Datasheet" "~" (at 152.4 80.01 0) (effects (font (size 1.27 1.27)) (hide yes)))
  (property "Description" "Unpolarized capacitor" (at 152.4 80.01 0) (effects (font (size 1.27 1.27)) (hide yes)))
  (pin "1")
  (pin "2"))
 (symbol
  (lib_id "Device:R")
  (at 168.91 76.2 0)
  (unit 1)
  (exclude_from_sim no)
  (in_bom yes)
  (on_board yes)
  (dnp no)
  (property "Reference" "R9" (at 170.942 74.93 0) (effects (font (size 1.27 1.27)) (justify left)))
  (property "Value" "60" (at 170.942 77.47 0) (effects (font (size 1.27 1.27)) (justify left)))
  (property "Footprint" "" (at 167.132 76.2 90) (effects (font (size 1.27 1.27)) (hide yes)))
  (property "Datasheet" "~" (at 168.91 76.2 0) (effects (font (size 1.27 1.27)) (hide yes)))
  (property "Description" "Resistor" (at 168.91 76.2 0) (effects (font (size 1.27 1.27)) (hide yes)))
  (pin "1")
  (pin "2"))
 (symbol
  (lib_id "Device:C")
  (at 142.24 45.72 0)
  (unit 1)
  (exclude_from_sim no)
  (in_bom yes)
  (on_board yes)
  (dnp no)
  (fields_autoplaced yes)
  (property "Reference" "C25" (at 146.05 44.4499 0) (effects (font (size 1.27 1.27)) (justify left)))
  (property "Value" "100n" (at 146.05 46.9899 0) (effects (font (size 1.27 1.27)) (justify left)))
  (property "Footprint" "" (at 143.2052 49.53 0) (effects (font (size 1.27 1.27)) (hide yes)))
  (property "Datasheet" "~" (at 142.24 45.72 0) (effects (font (size 1.27 1.27)) (hide yes)))
  (property "Description" "Unpolarized capacitor" (at 142.24 45.72 0) (effects (font (size 1.27 1.27)) (hide yes)))
  (pin "1")
  (pin "2"))
 (symbol
  (lib_id "Device:C")
  (at 153.67 45.72 0)
  (unit 1)
  (exclude_from_sim no)
  (in_bom yes)
  (on_board yes)
  (dnp no)
  (fields_autoplaced yes)
  (property "Reference" "C29" (at 157.48 44.4499 0) (effects (font (size 1.27 1.27)) (justify left)))
  (property "Value" "100n" (at 157.48 46.9899 0) (effects (font (size 1.27 1.27)) (justify left)))
  (property "Footprint" "" (at 154.6352 49.53 0) (effects (font (size 1.27 1.27)) (hide yes)))
  (property "Datasheet" "~" (at 153.67 45.72 0) (effects (font (size 1.27 1.27)) (hide yes)))
  (property "Description" "Unpolarized capacitor" (at 153.67 45.72 0) (effects (font (size 1.27 1.27)) (hide yes)))
  (pin "1")
  (pin "2"))
 (symbol
  (lib_id "Interface_CAN_LIN:ISOW1044")
  (at 119.38 77.47 0)
  (unit 1)
  (exclude_from_sim no)
  (in_bom yes)
  (on_board yes)
  (dnp no)
  (fields_autoplaced yes)
  (property "Reference" "U4" (at 124.0633 95.25 0) (effects (font (size 1.27 1.27)) (justify left)))
  (property "Value" "ISOW1044" (at 124.0633 97.79 0) (effects (font (size 1.27 1.27)) (justify left)))
  (property "Footprint" "Package_SO:SOIC-20W_7.5x12.8mm_P1.27mm" (at 119.38 106.68 0) (effects (font (size 1.27 1.27)) (hide yes)))
  (property "Datasheet" "https://www.ti.com/lit/ds/symlink/isow1044.pdf" (at 119.38 46.99 0) (effects (font (size 1.27 1.27)) (hide yes)))
  (property "Description" "Isolated CAN FD Transceiver, Integrated DC-DC Converter, 5Mbps, Reinforced Isolation,  SOIC-20W" (at 119.38 77.47 0) (effects (font (size 1.27 1.27)) (hide yes)))
  (pin "13")
  (pin "10")
  (pin "4")
  (pin "3")
  (pin "20")
  (pin "2")
  (pin "11")
  (pin "6")
  (pin "5")
  (pin "9")
  (pin "7")
  (pin "12")
  (pin "14")
  (pin "1")
  (pin "8")
  (pin "16")
  (pin "18")
  (pin "17")
  (pin "19")
  (pin "15"))
 (symbol
  (lib_id "Device:C")
  (at 179.07 87.63 0)
  (unit 1)
  (exclude_from_sim no)
  (in_bom yes)
  (on_board yes)
  (dnp no)
  (property "Reference" "C17" (at 180.594 83.058 0) (effects (font (size 1.27 1.27)) (justify left)))
  (property "Value" "4.7n" (at 180.086 85.344 0) (effects (font (size 1.27 1.27)) (justify left)))
  (property "Footprint" "" (at 180.0352 91.44 0) (effects (font (size 1.27 1.27)) (hide yes)))
  (property "Datasheet" "~" (at 179.07 87.63 0) (effects (font (size 1.27 1.27)) (hide yes)))
  (property "Description" "Unpolarized capacitor" (at 179.07 87.63 0) (effects (font (size 1.27 1.27)) (hide yes)))
  (pin "1")
  (pin "2"))
 (symbol
  (lib_id "Device:C")
  (at 82.55 91.44 0)
  (unit 1)
  (exclude_from_sim no)
  (in_bom yes)
  (on_board yes)
  (dnp no)
  (property "Reference" "C27" (at 83.566 88.392 0) (effects (font (size 1.27 1.27)) (justify left)))
  (property "Value" "10u" (at 84.074 93.98 0) (effects (font (size 1.27 1.27)) (justify left)))
  (property "Footprint" "" (at 83.5152 95.25 0) (effects (font (size 1.27 1.27)) (hide yes)))
  (property "Datasheet" "~" (at 82.55 91.44 0) (effects (font (size 1.27 1.27)) (hide yes)))
  (property "Description" "Unpolarized capacitor" (at 82.55 91.44 0) (effects (font (size 1.27 1.27)) (hide yes)))
  (pin "1")
  (pin "2"))
 (symbol
  (lib_id "power:GND")
  (at 114.3 102.87 0)
  (unit 1)
  (exclude_from_sim no)
  (in_bom yes)
  (on_board yes)
  (dnp no)
  (fields_autoplaced yes)
  (property "Reference" "#PWR017" (at 114.3 109.22 0) (effects (font (size 1.27 1.27)) (hide yes)))
  (property "Value" "GND" (at 114.3 107.95 0) (effects (font (size 1.27 1.27))))
  (property "Footprint" "" (at 114.3 102.87 0) (effects (font (size 1.27 1.27)) (hide yes)))
  (property "Datasheet" "" (at 114.3 102.87 0) (effects (font (size 1.27 1.27)) (hide yes)))
  (property "Description" "Power symbol creates a global label with name \"GND\" , ground" (at 114.3 102.87 0) (effects (font (size 1.27 1.27)) (hide yes)))
  (pin "1"))
 (symbol
  (lib_id "power:PWR_FLAG")
  (at 134.62 101.6 180)
  (unit 1)
  (exclude_from_sim no)
  (in_bom yes)
  (on_board yes)
  (dnp no)
  (fields_autoplaced yes)
  (property "Reference" "#FLG08" (at 134.62 103.505 0) (effects (font (size 1.27 1.27)) (hide yes)))
  (property "Value" "PWR_FLAG" (at 134.62 106.68 0) (effects (font (size 1.27 1.27))))
  (property "Footprint" "" (at 134.62 101.6 0) (effects (font (size 1.27 1.27)) (hide yes)))
  (property "Datasheet" "~" (at 134.62 101.6 0) (effects (font (size 1.27 1.27)) (hide yes)))
  (property "Description" "Special symbol for telling ERC where power comes from" (at 134.62 101.6 0) (effects (font (size 1.27 1.27)) (hide yes)))
  (pin "1"))
 (symbol
  (lib_id "Device:R")
  (at 168.91 90.17 0)
  (unit 1)
  (exclude_from_sim no)
  (in_bom yes)
  (on_board yes)
  (dnp no)
  (property "Reference" "R10" (at 170.942 89.154 0) (effects (font (size 1.27 1.27)) (justify left)))
  (property "Value" "60" (at 170.942 91.44 0) (effects (font (size 1.27 1.27)) (justify left)))
  (property "Footprint" "" (at 167.132 90.17 90) (effects (font (size 1.27 1.27)) (hide yes)))
  (property "Datasheet" "~" (at 168.91 90.17 0) (effects (font (size 1.27 1.27)) (hide yes)))
  (property "Description" "Resistor" (at 168.91 90.17 0) (effects (font (size 1.27 1.27)) (hide yes)))
  (pin "1")
  (pin "2"))
 (symbol
  (lib_id "Device:FerriteBead")
  (at 152.4 96.52 180)
  (unit 1)
  (exclude_from_sim no)
  (in_bom yes)
  (on_board yes)
  (dnp no)
  (property "Reference" "FB4" (at 148.336 96.52 0) (effects (font (size 1.27 1.27)) (justify left)))
  (property "Value" "FerriteBead" (at 148.336 98.298 0) (effects (font (size 1.27 1.27)) (justify left)))
  (property "Footprint" "BLM15EX331SN1D:BEADC1005X55N" (at 154.178 96.52 90) (effects (font (size 1.27 1.27)) (hide yes)))
  (property "Datasheet" "~" (at 152.4 96.52 0) (effects (font (size 1.27 1.27)) (hide yes)))
  (property "Description" "Ferrite bead" (at 152.4 96.52 0) (effects (font (size 1.27 1.27)) (hide yes)))
  (pin "2")
  (pin "1"))
 (symbol
  (lib_id "Device:D_TVS_Dual_AAC")
  (at 203.2 83.82 0)
  (unit 1)
  (exclude_from_sim no)
  (in_bom yes)
  (on_board yes)
  (dnp no)
  (fields_autoplaced yes)
  (property "Reference" "TVS2" (at 203.2 77.47 0) (effects (font (size 1.27 1.27))))
  (property "Value" "D_TVS_Dual_AAC" (at 203.2 80.01 0) (effects (font (size 1.27 1.27))))
  (property "Footprint" "" (at 199.39 83.82 0) (effects (font (size 1.27 1.27)) (hide yes)))
  (property "Datasheet" "~" (at 199.39 83.82 0) (effects (font (size 1.27 1.27)) (hide yes)))
  (property "Description" "Bidirectional dual transient-voltage-suppression diode, center on pin 3" (at 203.2 83.82 0) (effects (font (size 1.27 1.27)) (hide yes)))
  (pin "1")
  (pin "2")
  (pin "3"))
 (symbol
  (lib_id "power:PWR_FLAG")
  (at 78.74 57.15 0)
  (unit 1)
  (exclude_from_sim no)
  (in_bom yes)
  (on_board yes)
  (dnp no)
  (fields_autoplaced yes)
  (property "Reference" "#FLG06" (at 78.74 55.245 0) (effects (font (size 1.27 1.27)) (hide yes)))
  (property "Value" "PWR_FLAG" (at 78.74 52.07 0) (effects (font (size 1.27 1.27))))
  (property "Footprint" "" (at 78.74 57.15 0) (effects (font (size 1.27 1.27)) (hide yes)))
  (property "Datasheet" "~" (at 78.74 57.15 0) (effects (font (size 1.27 1.27)) (hide yes)))
  (property "Description" "Special symbol for telling ERC where power comes from" (at 78.74 57.15 0) (effects (font (size 1.27 1.27)) (hide yes)))
  (pin "1"))
 (symbol
  (lib_id "Device:C")
  (at 100.33 91.44 0)
  (unit 1)
  (exclude_from_sim no)
  (in_bom yes)
  (on_board yes)
  (dnp no)
  (property "Reference" "C23" (at 101.346 88.138 0) (effects (font (size 1.27 1.27)) (justify left)))
  (property "Value" "10n" (at 101.346 94.234 0) (effects (font (size 1.27 1.27)) (justify left)))
  (property "Footprint" "" (at 101.2952 95.25 0) (effects (font (size 1.27 1.27)) (hide yes)))
  (property "Datasheet" "~" (at 100.33 91.44 0) (effects (font (size 1.27 1.27)) (hide yes)))
  (property "Description" "Unpolarized capacitor" (at 100.33 91.44 0) (effects (font (size 1.27 1.27)) (hide yes)))
  (pin "1")
  (pin "2"))
 (symbol
  (lib_id "Device:C")
  (at 73.66 91.44 0)
  (unit 1)
  (exclude_from_sim no)
  (in_bom yes)
  (on_board yes)
  (dnp no)
  (property "Reference" "C26" (at 68.072 88.646 0) (effects (font (size 1.27 1.27)) (justify left)))
  (property "Value" "100n" (at 66.548 93.472 0) (effects (font (size 1.27 1.27)) (justify left)))
  (property "Footprint" "" (at 74.6252 95.25 0) (effects (font (size 1.27 1.27)) (hide yes)))
  (property "Datasheet" "~" (at 73.66 91.44 0) (effects (font (size 1.27 1.27)) (hide yes)))
  (property "Description" "Unpolarized capacitor" (at 73.66 91.44 0) (effects (font (size 1.27 1.27)) (hide yes)))
  (pin "1")
  (pin "2"))
 (symbol
  (lib_id "power:PWR_FLAG")
  (at 130.81 40.64 0)
  (unit 1)
  (exclude_from_sim no)
  (in_bom yes)
  (on_board yes)
  (dnp no)
  (fields_autoplaced yes)
  (property "Reference" "#FLG07" (at 130.81 38.735 0) (effects (font (size 1.27 1.27)) (hide yes)))
  (property "Value" "PWR_FLAG" (at 130.81 35.56 0) (effects (font (size 1.27 1.27))))
  (property "Footprint" "" (at 130.81 40.64 0) (effects (font (size 1.27 1.27)) (hide yes)))
  (property "Datasheet" "~" (at 130.81 40.64 0) (effects (font (size 1.27 1.27)) (hide yes)))
  (property "Description" "Special symbol for telling ERC where power comes from" (at 130.81 40.64 0) (effects (font (size 1.27 1.27)) (hide yes)))
  (pin "1")))
